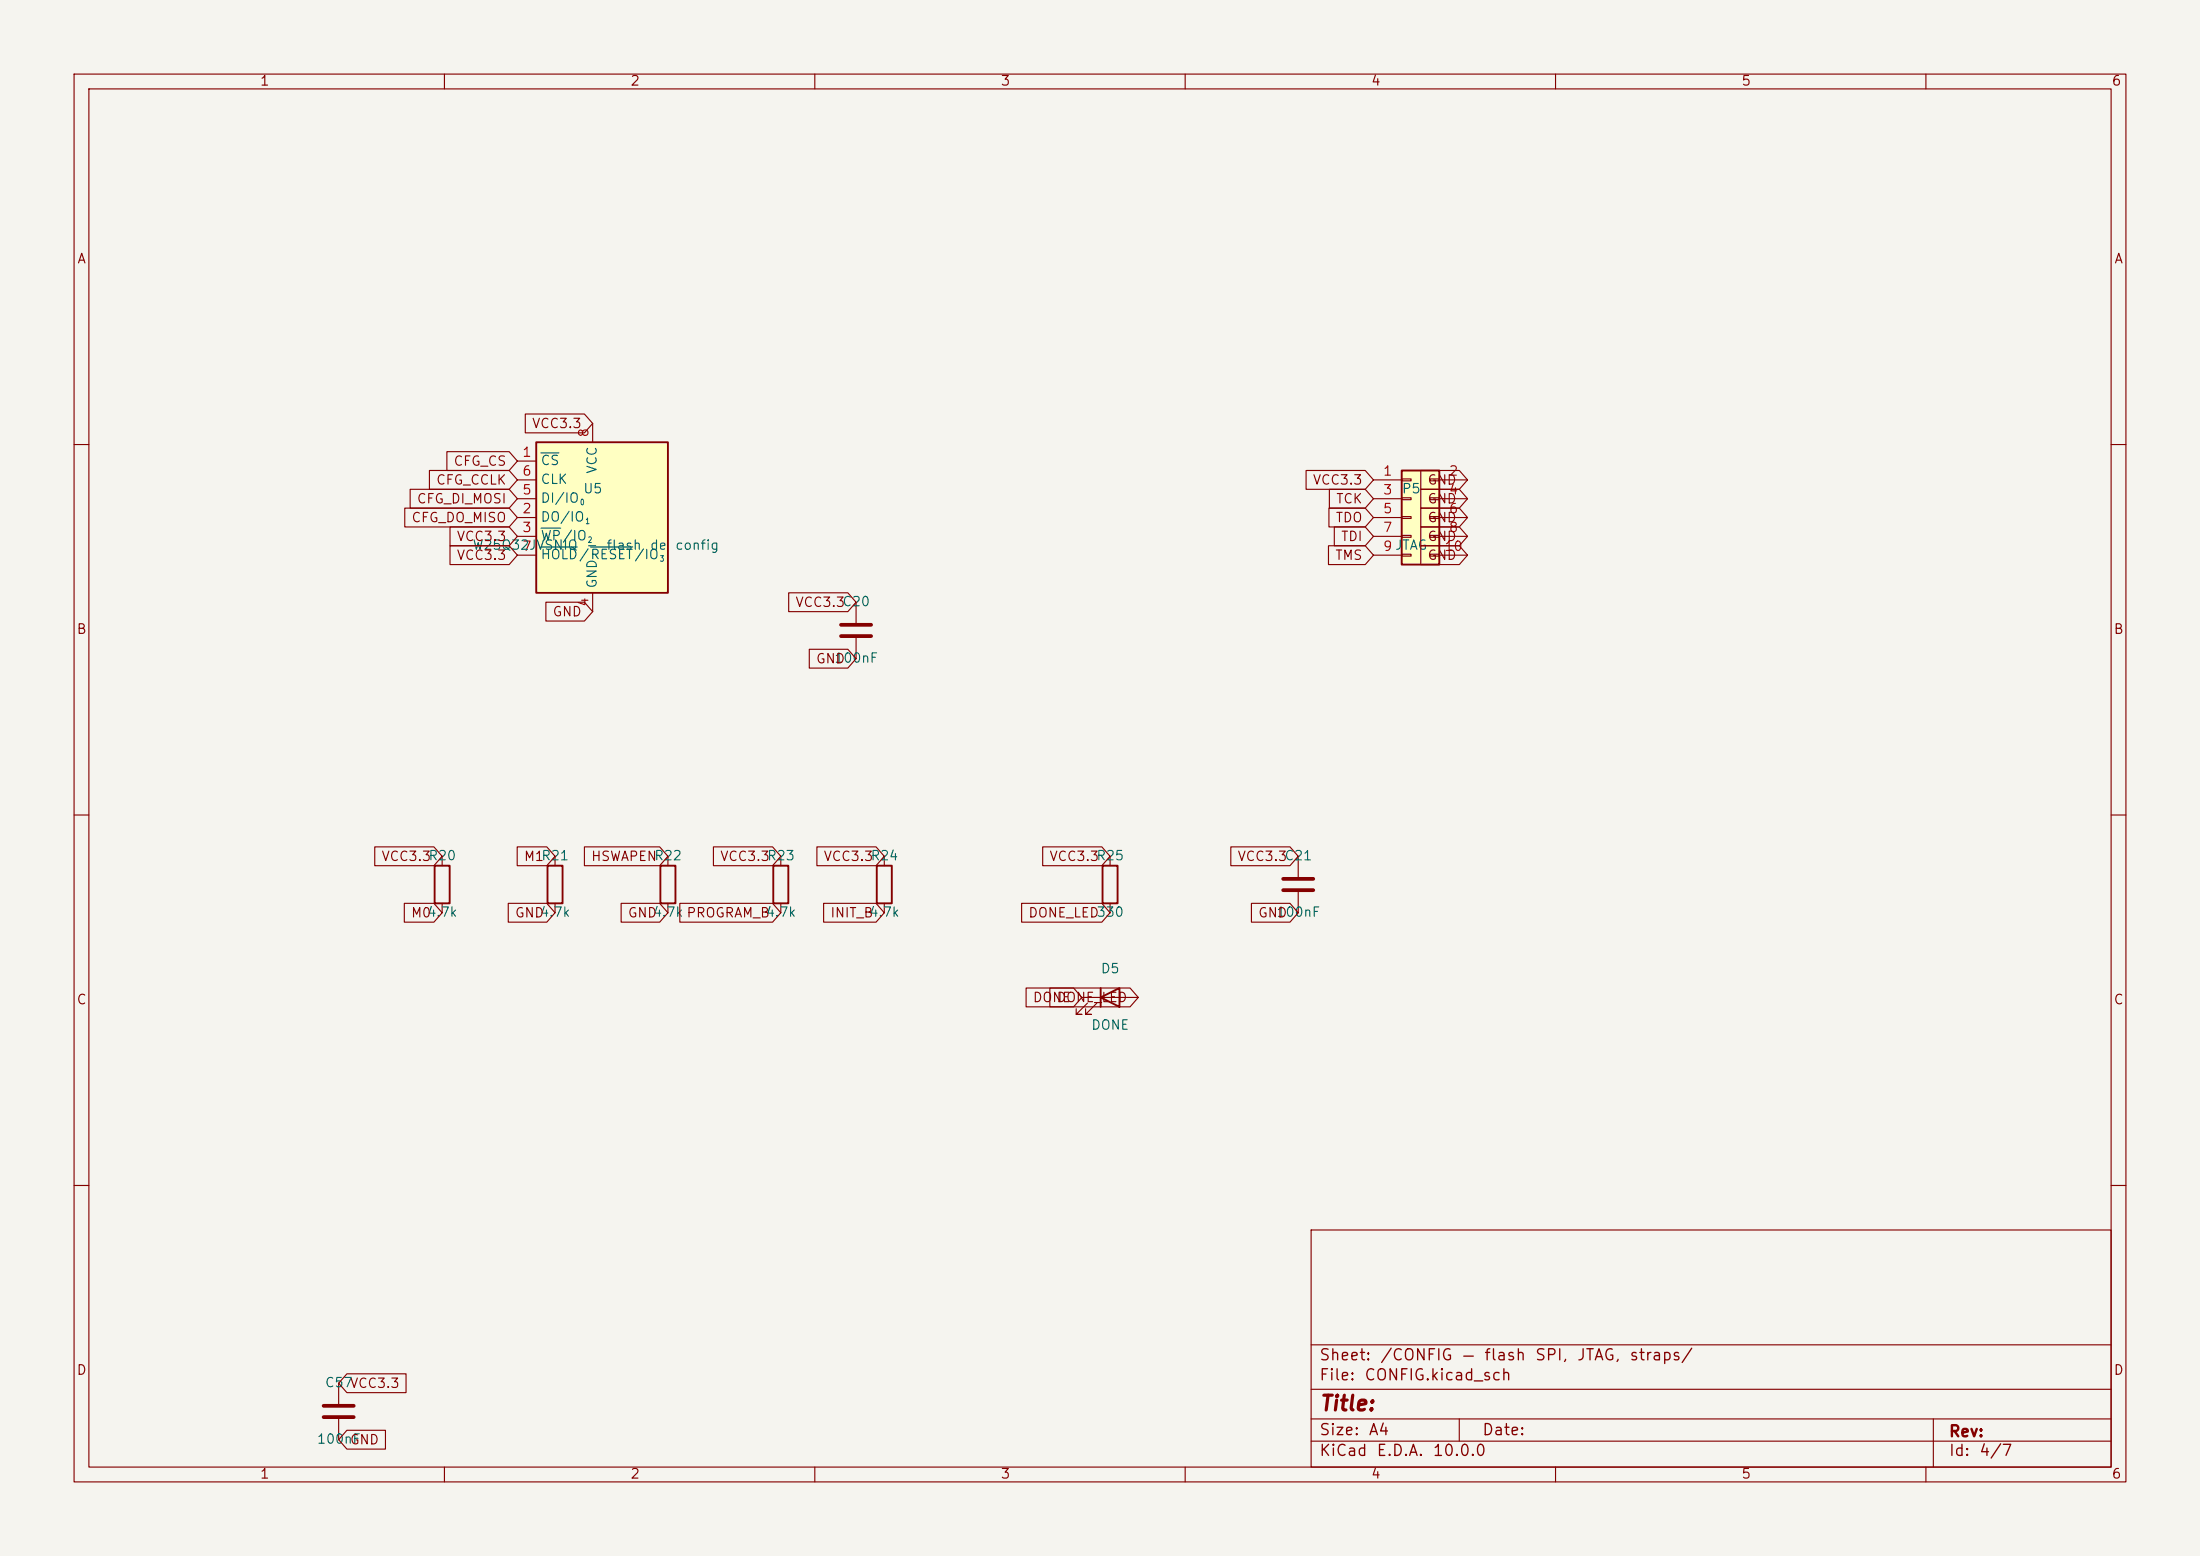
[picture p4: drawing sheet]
<svg xmlns="http://www.w3.org/2000/svg" width="297mm" height="210mm" viewBox="0 0 297 210" stroke-linecap="round" stroke-linejoin="round" font-family="sans-serif">
<path d="M0 0h297v210h-297z" fill="#f5f4ef" stroke="#f5f4ef" stroke-width=".14"/>
<g fill="none" stroke="#840000" stroke-width=".15">
<path d="M10 10h277v190h-277zM12 12h273v186h-273zM60 10v2M110 10v2M160 10v2M210 10v2M260 10v2M10 60h2M285 60h2M10 110h2M119.4 115.6v1.2M285 110h2"/>
<path d="M119.4 121.9v1.3M146 134.6h7.7M146.8 135.4l-1.5 1.5h.7h-.7v-.8M148.1 135.4l-1.5 1.5h.7h-.7v-.8M10 160h2M177 166h108v32h-108zM285 160h2M60 198v2M110 198v2M160 198v2M177 194.5h108M177 191.5h108"/>
<path d="M177 187.5h108M177 181.5h108M197 191.5v3M210 198v2M260 198v2M261 191.5v6.5"/>
</g>
<path d="M118.4 116.8h2v5.1h-2zM148.6 134.6l2.5-1.2v2.5zM148.6 133.4v2.5" fill="none" stroke="#840000" stroke-width=".25"/>
<path d="M72.4 59.7h17.8v20.3h-17.8z" fill="#ffffc2"/>
<path d="M72.4 59.7h17.8v20.3h-17.8zM58.7 116.8h2v5.1h-2zM73.9 116.8h2v5.1h-2zM89.2 116.8h2v5.1h-2zM104.4 116.8h2v5.1h-2z" fill="none" stroke="#840000" stroke-width=".25"/>
<g fill="none" stroke="#840000" stroke-width=".15">
<path d="M80 57.2v2.5M69.8 62.2h2.6M69.8 69.9h2.6M69.8 72.4h2.6M69.8 67.3h2.6M69.8 64.8h2.6M69.8 74.9h2.6M80 80v2.6M115.6 81.3v2.8M115.6 86.1v2.8M59.7 115.6v1.2M74.9 115.6v1.2"/>
<path d="M90.2 115.6v1.2M105.4 115.6v1.2M59.7 121.9v1.3M74.9 121.9v1.3M90.2 121.9v1.3M105.4 121.9v1.3M45.7 186.7v2.8M45.7 191.5v2.8"/>
</g>
<path d="M73 61.1h2.5M73 71.3h2.7M73 73.8h4.9M79.7 73.8h5.7" fill="none" stroke="#006464" stroke-width=".15"/>
<path d="M113.5 84.3h4.1M113.5 85.9h4.1M43.7 189.7h4.1M43.7 191.3h4.1" fill="none" stroke="#840000" stroke-width=".51"/>
<path d="M189.2 63.5h5.1v12.7h-5.1z" fill="#ffffc2"/>
<path d="M189.2 63.5h5.1v12.7h-5.1zM148.8 116.8h2.1v5.1h-2.1z" fill="none" stroke="#840000" stroke-width=".25"/>
<g fill="none" stroke="#840000" stroke-width=".15">
<path d="M70.9 55.9h8l1.1 1.3-1.1 1.2h-8zM54.6 68.6h14.1l1.1 1.3-1.1 1.2h-14.1zM55.4 66h13.3l1.1 1.3-1.1 1.3h-13.3zM58 63.5h10.7l1.1 1.3-1.1 1.2h-10.7zM60.3 61h8.4l1.1 1.2-1.1 1.3h-8.4zM60.8 73.7h7.9l1.1 1.2-1.1 1.3h-7.9zM60.8 71.1h7.9l1.1 1.3-1.1 1.3h-7.9zM176.3 63.5h8l1.1 1.3-1.1 1.2h-8zM179.3 73.7h5l1.1 1.2-1.1 1.3h-5zM179.4 68.6h4.9l1.1 1.3-1.1 1.2h-4.9zM179.5 66h4.8l1.1 1.3-1.1 1.3h-4.8zM180.1 71.1h4.2l1.1 1.3-1.1 1.3h-4.2z"/>
<path d="M185.4 64.8h3.8M185.4 67.3h3.8M185.4 69.9h3.8M185.4 72.4h3.8M185.4 74.9h3.8M189.2 64.6h1.3v.3h-1.3zM189.2 67.2h1.3v.2h-1.3zM189.2 69.7h1.3v.3h-1.3zM189.2 72.3h1.3v.2h-1.3zM189.2 74.8h1.3v.3h-1.3zM191.8 71.1h5.2l1.1 1.3-1.1 1.3h-5.2zM191.8 63.5h5.2l1.1 1.3-1.1 1.2h-5.2z"/>
<path d="M191.8 73.7h5.2l1.1 1.2-1.1 1.3h-5.2zM191.8 66h5.2l1.1 1.3-1.1 1.3h-5.2zM191.8 68.6h5.2l1.1 1.3-1.1 1.2h-5.2zM193 64.6h1.3v.3h-1.3zM193 67.2h1.3v.2h-1.3zM193 69.7h1.3v.3h-1.3zM193 72.3h1.3v.2h-1.3zM193 74.8h1.3v.3h-1.3zM194.3 64.8h3.8M194.3 67.3h3.8M194.3 69.9h3.8M194.3 72.4h3.8"/>
<path d="M194.3 74.9h3.8M73.7 81.3h5.2l1.1 1.3-1.1 1.2h-5.2zM106.5 80h8l1.1 1.3-1.1 1.3h-8zM109.3 87.6h5.2l1.1 1.3-1.1 1.3h-5.2zM50.6 114.3h8l1.1 1.3-1.1 1.2h-8zM69.8 114.3h4l1.1 1.3-1.1 1.2h-4zM78.9 114.3h10.2l1.1 1.3-1.1 1.2h-10.2zM96.3 114.3h8l1.1 1.3-1.1 1.2h-8zM110.3 114.3h8l1.1 1.3-1.1 1.2h-8zM140.8 114.3h7.9l1.2 1.3-1.2 1.2h-7.9zM149.9 115.6v1.2M166.2 114.3h7.9l1.2 1.3-1.2 1.2h-7.9z"/>
<path d="M175.3 115.6v2.8M54.6 121.9h4l1.1 1.3-1.1 1.3h-4zM68.6 121.9h5.2l1.1 1.3-1.1 1.3h-5.2zM83.9 121.9h5.2l1.1 1.3-1.1 1.3h-5.2zM91.8 121.9h12.5l1.1 1.3-1.1 1.3h-12.5zM111.2 121.9h7.1l1.1 1.3-1.1 1.3h-7.1zM137.9 121.9h10.8l1.2 1.3-1.2 1.3h-10.8zM138.5 133.3h6.4l1.1 1.3-1.1 1.3h-6.4zM141.7 133.3h10.9l1.1 1.3-1.1 1.3h-10.9zM149.9 121.9v1.3M168.9 121.9h5.2l1.2 1.3-1.2 1.3h-5.2zM175.3 120.4v2.8"/>
<path d="M46.8 193h5.2v2.6h-5.2l-1.1-1.3zM46.8 185.4h8v2.6h-8l-1.1-1.3z"/>
</g>
<path d="M173.2 118.6h4.1M173.2 120.1h4.1" fill="none" stroke="#840000" stroke-width=".51"/>
<text font-size="2" fill="#840000" x="178" y="190.9">Title:</text>
<g font-size="1.5" fill="#840000">
<text x="178" y="184">Sheet:</text>
<text x="186.2" y="184">/CONFIG</text>
<text x="197.2" y="184">—</text>
<text x="200.3" y="184">flash</text>
<text x="207.1" y="184">SPI,</text>
<text x="212.8" y="184">JTAG,</text>
<text x="219.9" y="184">straps/</text>
<text x="178" y="186.7">File:</text>
<text x="184.1" y="186.7">CONFIG.kicad_sch</text>
<text x="178" y="196.9">KiCad</text>
<text x="178" y="194.1">Size:</text>
<text x="184.7" y="194.1">A4</text>
<text x="185.7" y="196.9">E.D.A.</text>
<text x="193.3" y="196.9">10.0.0</text>
<text x="200" y="194.1">Date:</text>
<text x="263" y="194.3">Rev:</text>
<text x="263" y="196.9">Id:</text>
<text x="267.1" y="196.9">4/7</text>
</g>
<g font-size="1.3" fill="#840000">
<text x="35" y="11.9">1</text>
<text x="85" y="11.9">2</text>
<text x="135" y="11.9">3</text>
<text x="185" y="11.9">4</text>
<text x="235" y="11.9">5</text>
<text x="285" y="11.9">6</text>
<text x="10.3" y="35.9">A</text>
<text x="285.3" y="35.9">A</text>
<text x="71.7" y="58.1">VCC3.3</text>
<text x="58.8" y="65.7">CFG_CCLK</text>
<text x="61.1" y="63.2">CFG_CS</text>
<text x="177.1" y="65.7">VCC3.3</text>
<text x="192.6" y="65.7">GND</text>
<text x="55.5" y="70.8">CFG_DO_MISO</text>
<text x="56.2" y="68.3">CFG_DI_MOSI</text>
<text x="180.2" y="70.8">TDO</text>
<text x="180.3" y="68.3">TCK</text>
<text x="192.6" y="68.3">GND</text>
<text x="192.6" y="70.8">GND</text>
<text x="61.6" y="75.9">VCC3.3</text>
<text x="61.6" y="73.3">VCC3.3</text>
<text x="180.2" y="75.9">TMS</text>
<text x="180.9" y="73.3">TDI</text>
<text x="192.6" y="73.3">GND</text>
<text x="192.6" y="75.9">GND</text>
<text x="74.5" y="83.5">GND</text>
<text x="107.3" y="82.2">VCC3.3C20</text>
<text x="10.3" y="85.9">B</text>
<text x="110.1" y="89.9">GND</text>
<text x="285.3" y="85.9">B</text>
<text x="51.4" y="116.5">VCC3.3R20</text>
<text x="70.6" y="116.5">M1R21</text>
<text x="79.7" y="116.5">HSWAPENR22</text>
<text x="97.1" y="116.5">VCC3.3R23</text>
<text x="111.1" y="116.5">VCC3.3R24</text>
<text x="141.6" y="116.5">VCC3.3R25</text>
<text x="167" y="116.5">VCC3.3C21</text>
<text x="55.4" y="124.1">M04.7k</text>
<text x="69.4" y="124.1">GND4.7k</text>
<text x="84.7" y="124.1">GND4.7k PROGRAM_B4.7k</text>
<text x="112" y="124.1">INIT_B4.7k</text>
<text x="138.7" y="124.1">DONE_LED330</text>
<text x="169.8" y="124.1">GND</text>
<text x="10.3" y="135.9">C</text>
<text x="139.3" y="135.6">DONE</text>
<text x="142.5" y="135.6">DONE_LED</text>
<text x="285.3" y="135.9">C</text>
<text x="10.3" y="185.9">D</text>
<text x="285.3" y="185.9">D</text>
<text x="47.1" y="195.3">GND</text>
<text x="35" y="199.9">1</text>
<text x="85" y="199.9">2</text>
<text x="135" y="199.9">3</text>
<text x="185" y="199.9">4</text>
<text x="235" y="199.9">5</text>
<text x="285" y="199.9">6</text>
</g>
<g font-size="1.3" fill="#a90000">
<text x="79.8" y="59.1" transform="rotate(-90 79.8 59.1)">8</text>
<text x="70.4" y="62">1</text>
<text x="70.4" y="64.5">6</text>
<text x="186.6" y="64.5">1</text>
<text x="195.5" y="64.5">2</text>
<text x="70.4" y="69.6">2</text>
<text x="70.4" y="67.1">5</text>
<text x="186.6" y="67.1">3</text>
<text x="186.6" y="69.6">5</text>
<text x="195.5" y="67.1">4</text>
<text x="195.5" y="69.6">6</text>
<text x="70.4" y="72.1">3</text>
<text x="70.4" y="74.7">7</text>
<text x="186.6" y="72.1">7</text>
<text x="186.6" y="74.7">9 JTAG</text>
<text x="194.9" y="74.7">10</text>
<text x="195.5" y="72.1">8</text>
<text x="79.8" y="82" transform="rotate(-90 79.8 82)">4</text>
</g>
<g font-size="1.3" fill="#006464">
<text x="72.9" y="63.1">CS</text>
<text x="72.9" y="65.6">CLK</text>
<text x="80.9" y="64" transform="rotate(-90 80.9 64)">VCC</text>
<text x="72.9" y="70.7">DO/IO</text>
<text x="72.9" y="68.2">DI/IO</text>
<text x="78.6" y="66.9">U5</text>
<text x="189.2" y="66.9">P5</text>
<text x="63.7" y="74.5">W25Q32JVSNIQ</text>
<text x="72.9" y="73.3">WP/IO</text>
<text x="72.9" y="75.8">HOLD/RESET/IO</text>
<text x="79" y="74.5">-</text>
<text x="81.8" y="74.5">flash</text>
<text x="87.7" y="74.5">de</text>
<text x="91.1" y="74.5">config</text>
<text x="80.9" y="79.5" transform="rotate(-90 80.9 79.5)">GND</text>
<text x="112.5" y="89.8">100nF</text>
<text x="172.2" y="124.1">100nF</text>
<text x="148.5" y="131.7">D5</text>
<text x="147.2" y="139.3">DONE</text>
<text x="43.8" y="187.6">C57VCC3.3</text>
<text x="42.7" y="195.2">100nF</text>
</g>
<g font-size=".8" fill="#006464">
<text x="78.2" y="68.4">0</text>
<text x="79" y="70.9">1</text>
<text x="79.3" y="73.4">2</text>
<text x="89" y="76">3</text>
</g>
</svg>
